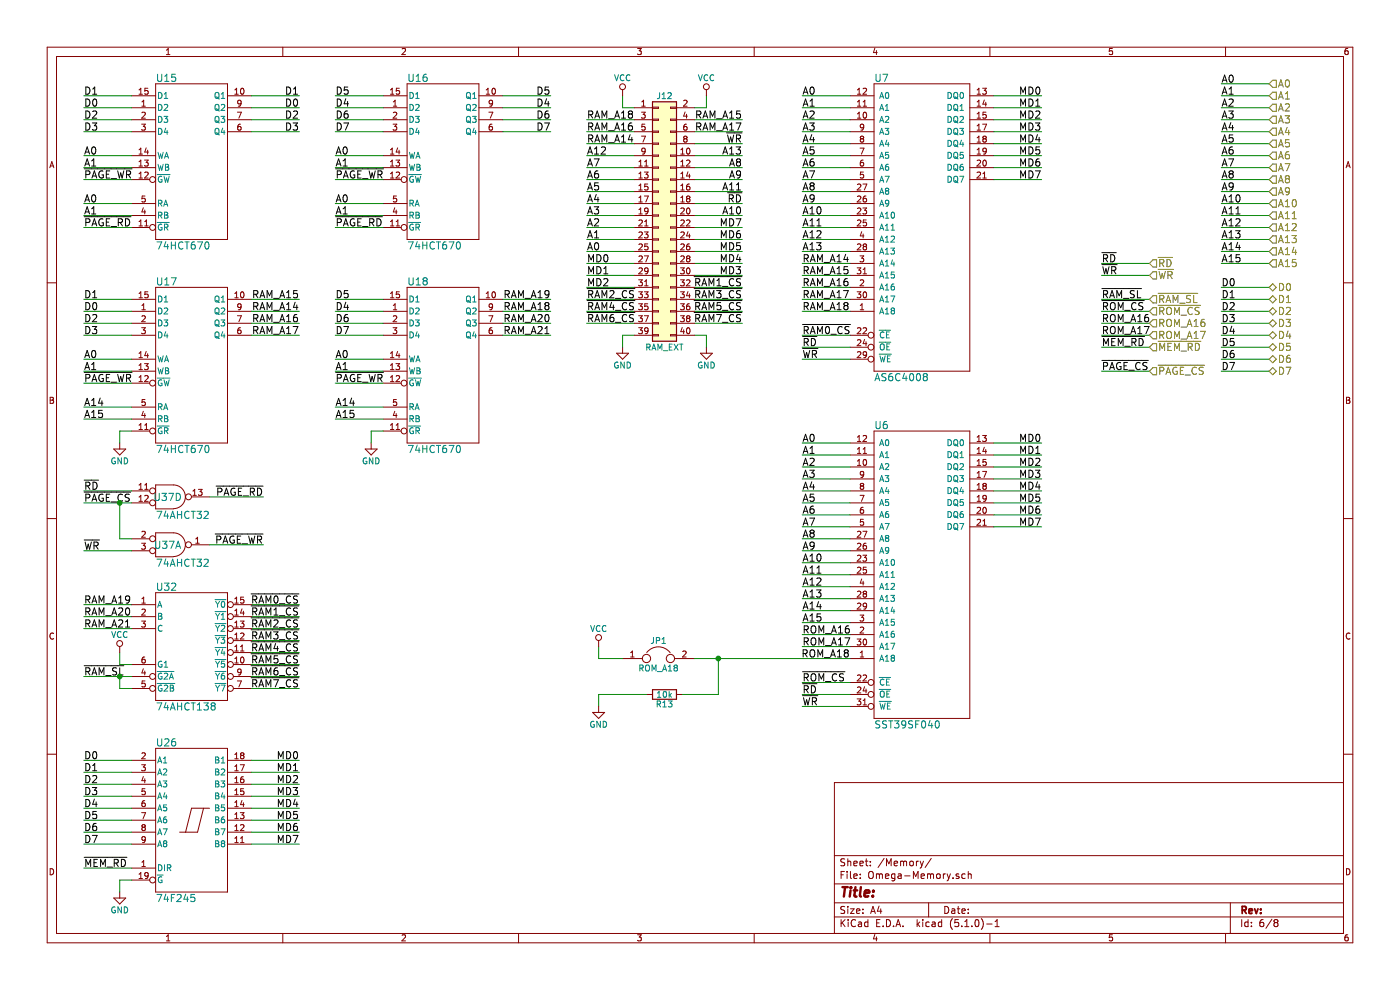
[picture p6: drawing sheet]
EESchema Schematic File Version 4
LIBS:Omega-Mainboard-cache
EELAYER 29 0
EELAYER END
$Descr A4 11693 8268
encoding utf-8
Sheet 6 8
Title ""
Date ""
Rev ""
Comp ""
Comment1 ""
Comment2 ""
Comment3 ""
Comment4 ""
$EndDescr
$Comp
L my_components:74LS670 U17
U 1 1
P 1600 3050
F 0 "U17" H 1300 3750 60  0000 L CNN
F 1 "74HCT670" H 1300 2350 60  0000 L CNN
F 2 "My_Components:IC_DIP16_300" H 1600 3100 60  0001 C CNN
F 3 "" H 1600 3100 60  0000 C CNN
	1    1600 3050
	1    0    0    -1  
$EndComp
Text Label 2500 2600 2    60   ~ 0
RAM_A14
Text Label 2500 2500 2    60   ~ 0
RAM_A15
Text Label 2500 2700 2    60   ~ 0
RAM_A16
Text Label 2500 2800 2    60   ~ 0
RAM_A17
Text Label 700  2600 0    60   ~ 0
D0
Text Label 700  2500 0    60   ~ 0
D1
Text Label 700  2700 0    60   ~ 0
D2
Text Label 700  2800 0    60   ~ 0
D3
Text Label 700  3000 0    60   ~ 0
A0
Text Label 700  3100 0    60   ~ 0
A1
Text Label 700  3200 0    60   ~ 0
~PAGE_WR
Text Label 700  3400 0    60   ~ 0
A14
Text Label 700  3500 0    60   ~ 0
A15
$Comp
L power:GND #PWR070
U 1 1
P 1000 3700
F 0 "#PWR070" H 1000 3450 50  0001 C CNN
F 1 "GND" H 1000 3550 50  0000 C CNN
F 2 "" H 1000 3700 50  0000 C CNN
F 3 "" H 1000 3700 50  0000 C CNN
	1    1000 3700
	1    0    0    -1  
$EndComp
$Comp
L my_components:74LS670 U15
U 1 1
P 1600 1350
F 0 "U15" H 1300 2050 60  0000 L CNN
F 1 "74HCT670" H 1300 650 60  0000 L CNN
F 2 "My_Components:IC_DIP16_300" H 1600 1400 60  0001 C CNN
F 3 "" H 1600 1400 60  0000 C CNN
	1    1600 1350
	1    0    0    -1  
$EndComp
Text Label 2500 900  2    60   ~ 0
D0
Text Label 2500 800  2    60   ~ 0
D1
Text Label 2500 1000 2    60   ~ 0
D2
Text Label 2500 1100 2    60   ~ 0
D3
Text Label 700  900  0    60   ~ 0
D0
Text Label 700  800  0    60   ~ 0
D1
Text Label 700  1000 0    60   ~ 0
D2
Text Label 700  1100 0    60   ~ 0
D3
Text Label 700  1300 0    60   ~ 0
A0
Text Label 700  1400 0    60   ~ 0
A1
Text Label 700  1500 0    60   ~ 0
~PAGE_WR
Text Label 700  1700 0    60   ~ 0
A0
Text Label 700  1800 0    60   ~ 0
A1
Text Label 700  1900 0    60   ~ 0
~PAGE_RD
$Comp
L Omega-Mainboard-rescue:AS6C4008-my_components U7
U 1 1
P 7700 1900
AR Path="/5BEB180B" Ref="U7"  Part="1" 
AR Path="/5BD9D8C5/5BEB180B" Ref="U7"  Part="1" 
F 0 "U7" H 7300 3150 60  0000 L CNN
F 1 "AS6C4008" H 7300 650 60  0000 L CNN
F 2 "My_Components:IC_DIP32_600" H 7700 1900 60  0001 C CNN
F 3 "" H 7700 1900 60  0000 C CNN
	1    7700 1900
	1    0    0    -1  
$EndComp
Text Label 6700 2800 0    60   ~ 0
~RAM0_CS
Text Label 6700 2900 0    60   ~ 0
~RD
Text Label 6700 3000 0    60   ~ 0
~WR
Text Label 6700 800  0    60   ~ 0
A0
Text Label 6700 900  0    60   ~ 0
A1
Text Label 6700 1000 0    60   ~ 0
A2
Text Label 6700 1100 0    60   ~ 0
A3
Text Label 6700 1200 0    60   ~ 0
A4
Text Label 6700 1300 0    60   ~ 0
A5
Text Label 6700 1400 0    60   ~ 0
A6
Text Label 6700 1500 0    60   ~ 0
A7
Text Label 6700 1600 0    60   ~ 0
A8
Text Label 6700 1700 0    60   ~ 0
A9
Text Label 6700 1800 0    60   ~ 0
A10
Text Label 6700 1900 0    60   ~ 0
A11
Text Label 6700 2000 0    60   ~ 0
A12
Text Label 6700 2100 0    60   ~ 0
A13
Text Label 6700 2200 0    60   ~ 0
RAM_A14
Text Label 6700 2300 0    60   ~ 0
RAM_A15
Text Label 6700 2400 0    60   ~ 0
RAM_A16
Text Label 6700 2500 0    60   ~ 0
RAM_A17
Text Label 6700 2600 0    60   ~ 0
RAM_A18
$Comp
L Omega-Mainboard-rescue:SST39SF040-my_components U6
U 1 1
P 7700 4800
F 0 "U6" H 7300 6050 60  0000 L CNN
F 1 "SST39SF040" H 7300 3550 60  0000 L CNN
F 2 "My_Components:IC_DIP32_600" H 7700 4800 60  0001 C CNN
F 3 "" H 7700 4800 60  0000 C CNN
	1    7700 4800
	1    0    0    -1  
$EndComp
Text Label 6700 3700 0    60   ~ 0
A0
Text Label 6700 3800 0    60   ~ 0
A1
Text Label 6700 3900 0    60   ~ 0
A2
Text Label 6700 4000 0    60   ~ 0
A3
Text Label 6700 4100 0    60   ~ 0
A4
Text Label 6700 4200 0    60   ~ 0
A5
Text Label 6700 4300 0    60   ~ 0
A6
Text Label 6700 4400 0    60   ~ 0
A7
Text Label 6700 4500 0    60   ~ 0
A8
Text Label 6700 4600 0    60   ~ 0
A9
Text Label 6700 4700 0    60   ~ 0
A10
Text Label 6700 4800 0    60   ~ 0
A11
Text Label 6700 4900 0    60   ~ 0
A12
Text Label 6700 5000 0    60   ~ 0
A13
Text Label 6700 5800 0    60   ~ 0
~RD
Text Label 6700 5900 0    60   ~ 0
~WR
Text Label 6700 5700 0    60   ~ 0
~ROM_CS
Text Label 6700 5100 0    60   ~ 0
A14
Text Label 6700 5200 0    60   ~ 0
A15
Text Label 6700 5300 0    60   ~ 0
ROM_A16
Text Label 6700 5400 0    60   ~ 0
ROM_A17
Text Label 7100 5500 2    60   ~ 0
ROM_A18
$Comp
L my_components:74LS670 U18
U 1 1
P 3700 3050
F 0 "U18" H 3400 3750 60  0000 L CNN
F 1 "74HCT670" H 3400 2350 60  0000 L CNN
F 2 "My_Components:IC_DIP16_300" H 3700 3100 60  0001 C CNN
F 3 "" H 3700 3100 60  0000 C CNN
	1    3700 3050
	1    0    0    -1  
$EndComp
Text Label 2800 3000 0    60   ~ 0
A0
Text Label 2800 3100 0    60   ~ 0
A1
Text Label 2800 3200 0    60   ~ 0
~PAGE_WR
Text Label 2800 3400 0    60   ~ 0
A14
Text Label 2800 3500 0    60   ~ 0
A15
$Comp
L power:GND #PWR071
U 1 1
P 3100 3700
F 0 "#PWR071" H 3100 3450 50  0001 C CNN
F 1 "GND" H 3100 3550 50  0000 C CNN
F 2 "" H 3100 3700 50  0000 C CNN
F 3 "" H 3100 3700 50  0000 C CNN
	1    3100 3700
	1    0    0    -1  
$EndComp
$Comp
L my_components:74LS670 U16
U 1 1
P 3700 1350
F 0 "U16" H 3400 2050 60  0000 L CNN
F 1 "74HCT670" H 3400 650 60  0000 L CNN
F 2 "My_Components:IC_DIP16_300" H 3700 1400 60  0001 C CNN
F 3 "" H 3700 1400 60  0000 C CNN
	1    3700 1350
	1    0    0    -1  
$EndComp
Text Label 2800 1300 0    60   ~ 0
A0
Text Label 2800 1400 0    60   ~ 0
A1
Text Label 2800 1500 0    60   ~ 0
~PAGE_WR
Text Label 2800 1700 0    60   ~ 0
A0
Text Label 2800 1800 0    60   ~ 0
A1
Text Label 2800 1900 0    60   ~ 0
~PAGE_RD
Text Label 2800 900  0    60   ~ 0
D4
Text Label 2800 800  0    60   ~ 0
D5
Text Label 2800 1000 0    60   ~ 0
D6
Text Label 2800 1100 0    60   ~ 0
D7
Text Label 4600 900  2    60   ~ 0
D4
Text Label 4600 800  2    60   ~ 0
D5
Text Label 4600 1000 2    60   ~ 0
D6
Text Label 4600 1100 2    60   ~ 0
D7
Text Label 2800 2600 0    60   ~ 0
D4
Text Label 2800 2500 0    60   ~ 0
D5
Text Label 2800 2700 0    60   ~ 0
D6
Text Label 2800 2800 0    60   ~ 0
D7
Text Label 4600 2600 2    60   ~ 0
RAM_A18
Text Label 4600 2500 2    60   ~ 0
RAM_A19
Text Label 4600 2700 2    60   ~ 0
RAM_A20
Text Label 4600 2800 2    60   ~ 0
RAM_A21
Text Label 700  5050 0    60   ~ 0
RAM_A19
Text Label 700  5150 0    60   ~ 0
RAM_A20
Text Label 2500 5050 2    60   ~ 0
~RAM0_CS
Text Label 2500 5150 2    60   ~ 0
~RAM1_CS
Text Label 2500 5250 2    60   ~ 0
~RAM2_CS
Text Label 2500 5350 2    60   ~ 0
~RAM3_CS
Text Label 700  5650 0    60   ~ 0
~RAM_SL
$Comp
L my_components:74LS245 U26
U 1 1
P 1600 6850
F 0 "U26" H 1300 7500 60  0000 L CNN
F 1 "74F245" H 1300 6200 60  0000 L CNN
F 2 "My_Components:IC_DIP20_300" H 1600 6850 60  0001 C CNN
F 3 "" H 1600 6850 60  0000 C CNN
	1    1600 6850
	1    0    0    -1  
$EndComp
Text Label 700  7250 0    60   ~ 0
~MEM_RD
Text Label 700  6350 0    60   ~ 0
D0
Text Label 700  6450 0    60   ~ 0
D1
Text Label 700  6550 0    60   ~ 0
D2
Text Label 700  6650 0    60   ~ 0
D3
Text Label 700  6750 0    60   ~ 0
D4
Text Label 700  6850 0    60   ~ 0
D5
Text Label 700  6950 0    60   ~ 0
D6
Text Label 700  7050 0    60   ~ 0
D7
$Comp
L power:GND #PWR072
U 1 1
P 1000 7450
F 0 "#PWR072" H 1000 7200 50  0001 C CNN
F 1 "GND" H 1000 7300 50  0000 C CNN
F 2 "" H 1000 7450 50  0001 C CNN
F 3 "" H 1000 7450 50  0001 C CNN
	1    1000 7450
	1    0    0    -1  
$EndComp
Wire Wire Line
	1100 2600 700  2600
Wire Wire Line
	1100 2500 700  2500
Wire Wire Line
	1100 2700 700  2700
Wire Wire Line
	1100 2800 700  2800
Wire Wire Line
	1100 3000 700  3000
Wire Wire Line
	1100 3100 700  3100
Wire Wire Line
	1100 3200 700  3200
Wire Wire Line
	1100 3400 700  3400
Wire Wire Line
	1100 3500 700  3500
Wire Wire Line
	1100 3600 1000 3600
Wire Wire Line
	2100 2600 2500 2600
Wire Wire Line
	2100 2500 2500 2500
Wire Wire Line
	2100 2700 2500 2700
Wire Wire Line
	2100 2800 2500 2800
Wire Wire Line
	1000 3600 1000 3700
Wire Wire Line
	1100 900  700  900 
Wire Wire Line
	1100 800  700  800 
Wire Wire Line
	1100 1000 700  1000
Wire Wire Line
	1100 1100 700  1100
Wire Wire Line
	1100 1300 700  1300
Wire Wire Line
	1100 1400 700  1400
Wire Wire Line
	1100 1500 700  1500
Wire Wire Line
	1100 1700 700  1700
Wire Wire Line
	1100 1800 700  1800
Wire Wire Line
	1100 1900 700  1900
Wire Wire Line
	2100 900  2500 900 
Wire Wire Line
	2100 800  2500 800 
Wire Wire Line
	2100 1000 2500 1000
Wire Wire Line
	2100 1100 2500 1100
Wire Wire Line
	7100 2800 6700 2800
Wire Wire Line
	7100 2900 6700 2900
Wire Wire Line
	7100 3000 6700 3000
Wire Wire Line
	7100 800  6700 800 
Wire Wire Line
	7100 900  6700 900 
Wire Wire Line
	7100 1000 6700 1000
Wire Wire Line
	7100 1100 6700 1100
Wire Wire Line
	7100 1200 6700 1200
Wire Wire Line
	7100 1300 6700 1300
Wire Wire Line
	7100 1400 6700 1400
Wire Wire Line
	7100 1500 6700 1500
Wire Wire Line
	7100 1600 6700 1600
Wire Wire Line
	7100 1700 6700 1700
Wire Wire Line
	7100 1800 6700 1800
Wire Wire Line
	7100 1900 6700 1900
Wire Wire Line
	7100 2000 6700 2000
Wire Wire Line
	7100 2100 6700 2100
Wire Wire Line
	7100 2200 6700 2200
Wire Wire Line
	7100 2300 6700 2300
Wire Wire Line
	7100 2400 6700 2400
Wire Wire Line
	7100 2500 6700 2500
Wire Wire Line
	7100 2600 6700 2600
Wire Wire Line
	7100 3700 6700 3700
Wire Wire Line
	7100 3800 6700 3800
Wire Wire Line
	7100 3900 6700 3900
Wire Wire Line
	7100 4000 6700 4000
Wire Wire Line
	7100 4100 6700 4100
Wire Wire Line
	7100 4200 6700 4200
Wire Wire Line
	7100 4300 6700 4300
Wire Wire Line
	7100 4400 6700 4400
Wire Wire Line
	7100 4500 6700 4500
Wire Wire Line
	7100 4600 6700 4600
Wire Wire Line
	7100 4700 6700 4700
Wire Wire Line
	7100 4800 6700 4800
Wire Wire Line
	7100 4900 6700 4900
Wire Wire Line
	7100 5000 6700 5000
Wire Wire Line
	7100 5800 6700 5800
Wire Wire Line
	7100 5900 6700 5900
Wire Wire Line
	7100 5700 6700 5700
Wire Wire Line
	7100 5100 6700 5100
Wire Wire Line
	7100 5200 6700 5200
Wire Wire Line
	7100 5300 6700 5300
Wire Wire Line
	7100 5400 6700 5400
Wire Wire Line
	3200 2600 2800 2600
Wire Wire Line
	3200 2500 2800 2500
Wire Wire Line
	3200 2700 2800 2700
Wire Wire Line
	3200 2800 2800 2800
Wire Wire Line
	3200 3000 2800 3000
Wire Wire Line
	3200 3100 2800 3100
Wire Wire Line
	3200 3200 2800 3200
Wire Wire Line
	3200 3400 2800 3400
Wire Wire Line
	3200 3500 2800 3500
Wire Wire Line
	3200 3600 3100 3600
Wire Wire Line
	4200 2600 4600 2600
Wire Wire Line
	4200 2500 4600 2500
Wire Wire Line
	4200 2700 4600 2700
Wire Wire Line
	4200 2800 4600 2800
Wire Wire Line
	3100 3600 3100 3700
Wire Wire Line
	3200 900  2800 900 
Wire Wire Line
	3200 800  2800 800 
Wire Wire Line
	3200 1000 2800 1000
Wire Wire Line
	3200 1100 2800 1100
Wire Wire Line
	3200 1300 2800 1300
Wire Wire Line
	3200 1400 2800 1400
Wire Wire Line
	3200 1500 2800 1500
Wire Wire Line
	3200 1700 2800 1700
Wire Wire Line
	3200 1800 2800 1800
Wire Wire Line
	3200 1900 2800 1900
Wire Wire Line
	4200 900  4600 900 
Wire Wire Line
	4200 800  4600 800 
Wire Wire Line
	4200 1100 4600 1100
Wire Wire Line
	4200 1000 4600 1000
Wire Wire Line
	2100 5050 2500 5050
Wire Wire Line
	2500 5150 2100 5150
Wire Wire Line
	2500 5250 2100 5250
Wire Wire Line
	2500 5350 2100 5350
Wire Wire Line
	1100 5050 700  5050
Wire Wire Line
	1100 5150 700  5150
Wire Wire Line
	700  5650 1000 5650
Wire Wire Line
	1100 6350 700  6350
Wire Wire Line
	1100 6450 700  6450
Wire Wire Line
	1100 6550 700  6550
Wire Wire Line
	1100 6650 700  6650
Wire Wire Line
	1100 6750 700  6750
Wire Wire Line
	1100 6850 700  6850
Wire Wire Line
	1100 6950 700  6950
Wire Wire Line
	1100 7050 700  7050
Wire Wire Line
	2100 6350 2500 6350
Wire Wire Line
	2100 6450 2500 6450
Wire Wire Line
	2100 6550 2500 6550
Wire Wire Line
	2100 6650 2500 6650
Wire Wire Line
	2100 6750 2500 6750
Wire Wire Line
	2100 6850 2500 6850
Wire Wire Line
	2100 6950 2500 6950
Wire Wire Line
	2100 7050 2500 7050
Wire Wire Line
	1100 7350 1000 7350
Wire Wire Line
	1000 7350 1000 7450
Wire Wire Line
	1100 7250 700  7250
$Comp
L Device:Jumper JP1
U 1 1
P 5500 5500
F 0 "JP1" H 5500 5650 50  0000 C CNN
F 1 "ROM_A18" H 5500 5420 50  0000 C CNN
F 2 "My_Components:Conn_Pin_Header_2x1_2.54mm" H 5500 5500 50  0001 C CNN
F 3 "" H 5500 5500 50  0001 C CNN
	1    5500 5500
	1    0    0    -1  
$EndComp
$Comp
L Device:R R13
U 1 1
P 5550 5800
F 0 "R13" V 5630 5800 50  0000 C CNN
F 1 "10k" V 5550 5800 50  0000 C CNN
F 2 "My_Components:Res_762" V 5480 5800 50  0001 C CNN
F 3 "" H 5550 5800 50  0001 C CNN
	1    5550 5800
	0    1    1    0   
$EndComp
Wire Wire Line
	5200 5500 5000 5500
Wire Wire Line
	5000 5500 5000 5400
Wire Wire Line
	5800 5500 6000 5500
Wire Wire Line
	6000 5500 6000 5800
Wire Wire Line
	5000 5800 5000 5900
$Comp
L power:VCC #PWR073
U 1 1
P 5000 5400
F 0 "#PWR073" H 5000 5250 50  0001 C CNN
F 1 "VCC" H 5000 5550 50  0000 C CNN
F 2 "" H 5000 5400 50  0001 C CNN
F 3 "" H 5000 5400 50  0001 C CNN
	1    5000 5400
	1    0    0    -1  
$EndComp
$Comp
L power:GND #PWR074
U 1 1
P 5000 5900
F 0 "#PWR074" H 5000 5650 50  0001 C CNN
F 1 "GND" H 5000 5750 50  0000 C CNN
F 2 "" H 5000 5900 50  0001 C CNN
F 3 "" H 5000 5900 50  0001 C CNN
	1    5000 5900
	1    0    0    -1  
$EndComp
Wire Wire Line
	6000 5800 5700 5800
Wire Wire Line
	5400 5800 5000 5800
Wire Wire Line
	10600 2400 10200 2400
Wire Wire Line
	10600 2500 10200 2500
Wire Wire Line
	10600 2600 10200 2600
Wire Wire Line
	10600 2700 10200 2700
Wire Wire Line
	10600 2800 10200 2800
Wire Wire Line
	10600 2900 10200 2900
Wire Wire Line
	10600 3000 10200 3000
Wire Wire Line
	10600 3100 10200 3100
Text Label 10200 2400 0    60   ~ 0
D0
Text Label 10200 2500 0    60   ~ 0
D1
Text Label 10200 2600 0    60   ~ 0
D2
Text Label 10200 2700 0    60   ~ 0
D3
Text Label 10200 2800 0    60   ~ 0
D4
Text Label 10200 2900 0    60   ~ 0
D5
Text Label 10200 3000 0    60   ~ 0
D6
Text Label 10200 3100 0    60   ~ 0
D7
Wire Wire Line
	10600 700  10200 700 
Wire Wire Line
	10600 800  10200 800 
Wire Wire Line
	10600 900  10200 900 
Wire Wire Line
	10600 1000 10200 1000
Wire Wire Line
	10600 1100 10200 1100
Wire Wire Line
	10600 1200 10200 1200
Wire Wire Line
	10600 1300 10200 1300
Wire Wire Line
	10600 1400 10200 1400
Wire Wire Line
	10600 1500 10200 1500
Wire Wire Line
	10600 1600 10200 1600
Wire Wire Line
	10600 1700 10200 1700
Wire Wire Line
	10600 1800 10200 1800
Wire Wire Line
	10600 1900 10200 1900
Wire Wire Line
	10600 2000 10200 2000
Wire Wire Line
	10600 2100 10200 2100
Wire Wire Line
	10600 2200 10200 2200
Text Label 10200 700  0    60   ~ 0
A0
Text Label 10200 800  0    60   ~ 0
A1
Text Label 10200 900  0    60   ~ 0
A2
Text Label 10200 1000 0    60   ~ 0
A3
Text Label 10200 1100 0    60   ~ 0
A4
Text Label 10200 1200 0    60   ~ 0
A5
Text Label 10200 1300 0    60   ~ 0
A6
Text Label 10200 1400 0    60   ~ 0
A7
Text Label 10200 1500 0    60   ~ 0
A8
Text Label 10200 1600 0    60   ~ 0
A9
Text Label 10200 1700 0    60   ~ 0
A10
Text Label 10200 1800 0    60   ~ 0
A11
Text Label 10200 1900 0    60   ~ 0
A12
Text Label 10200 2000 0    60   ~ 0
A13
Text Label 10200 2100 0    60   ~ 0
A14
Text Label 10200 2200 0    60   ~ 0
A15
Text HLabel 10600 700  2    60   Input ~ 0
A0
Text HLabel 10600 800  2    60   Input ~ 0
A1
Text HLabel 10600 900  2    60   Input ~ 0
A2
Text HLabel 10600 1000 2    60   Input ~ 0
A3
Text HLabel 10600 1100 2    60   Input ~ 0
A4
Text HLabel 10600 1200 2    60   Input ~ 0
A5
Text HLabel 10600 1300 2    60   Input ~ 0
A6
Text HLabel 10600 1400 2    60   Input ~ 0
A7
Text HLabel 10600 1500 2    60   Input ~ 0
A8
Text HLabel 10600 1600 2    60   Input ~ 0
A9
Text HLabel 10600 1700 2    60   Input ~ 0
A10
Text HLabel 10600 1800 2    60   Input ~ 0
A11
Text HLabel 10600 1900 2    60   Input ~ 0
A12
Text HLabel 10600 2000 2    60   Input ~ 0
A13
Text HLabel 10600 2100 2    60   Input ~ 0
A14
Text HLabel 10600 2200 2    60   Input ~ 0
A15
Text HLabel 10600 2400 2    60   BiDi ~ 0
D0
Text HLabel 10600 2500 2    60   BiDi ~ 0
D1
Text HLabel 10600 2600 2    60   BiDi ~ 0
D2
Text HLabel 10600 2700 2    60   BiDi ~ 0
D3
Text HLabel 10600 2800 2    60   BiDi ~ 0
D4
Text HLabel 10600 2900 2    60   BiDi ~ 0
D5
Text HLabel 10600 3000 2    60   BiDi ~ 0
D6
Text HLabel 10600 3100 2    60   BiDi ~ 0
D7
Wire Wire Line
	9200 2500 9600 2500
Wire Wire Line
	9200 2600 9600 2600
Wire Wire Line
	9200 2700 9600 2700
Wire Wire Line
	9200 2800 9600 2800
Text Label 9200 2500 0    60   ~ 0
~RAM_SL
Wire Wire Line
	9200 2900 9600 2900
Text Label 9200 2600 0    60   ~ 0
~ROM_CS
Text Label 9200 2700 0    60   ~ 0
ROM_A16
Text Label 9200 2800 0    60   ~ 0
ROM_A17
Text Label 9200 2900 0    60   ~ 0
~MEM_RD
Text HLabel 9600 2500 2    60   Input ~ 0
~RAM_SL
Text HLabel 9600 2600 2    60   Input ~ 0
~ROM_CS
Text HLabel 9600 2700 2    60   Input ~ 0
ROM_A16
Text HLabel 9600 2800 2    60   Input ~ 0
ROM_A17
Text HLabel 9600 2900 2    60   Input ~ 0
~MEM_RD
Wire Wire Line
	9200 2200 9600 2200
Wire Wire Line
	9200 2300 9600 2300
Text Label 9200 2200 0    60   ~ 0
~RD
Text Label 9200 2300 0    60   ~ 0
~WR
Text HLabel 9600 2200 2    60   Input ~ 0
~RD
Text HLabel 9600 2300 2    60   Input ~ 0
~WR
Wire Wire Line
	9200 3100 9600 3100
Text Label 9200 3100 0    60   ~ 0
~PAGE_CS
Text HLabel 9600 3100 2    60   Input ~ 0
~PAGE_CS
$Comp
L my_components:74LS32 U37
U 1 2
P 1400 4550
F 0 "U37" H 1400 4550 60  0000 C CNN
F 1 "74AHCT32" H 1300 4400 60  0000 L CNN
F 2 "My_Components:IC_DIP14_300" H 1400 4550 60  0001 C CNN
F 3 "" H 1400 4550 60  0000 C CNN
	1    1400 4550
	1    0    0    -1  
$EndComp
$Comp
L my_components:74LS32 U37
U 4 2
P 1400 4150
F 0 "U37" H 1400 4150 60  0000 C CNN
F 1 "74AHCT32" H 1300 4000 60  0000 L CNN
F 2 "My_Components:IC_DIP14_300" H 1400 4150 60  0001 C CNN
F 3 "" H 1400 4150 60  0000 C CNN
	4    1400 4150
	1    0    0    -1  
$EndComp
Wire Wire Line
	1750 4550 2200 4550
Text Label 2200 4150 2    60   ~ 0
~PAGE_RD
Text Label 2200 4550 2    60   ~ 0
~PAGE_WR
Wire Wire Line
	1100 4100 700  4100
Wire Wire Line
	1100 4600 700  4600
Wire Wire Line
	1100 4500 1000 4500
Wire Wire Line
	1000 4500 1000 4200
Wire Wire Line
	700  4200 1000 4200
Connection ~ 1000 4200
Text Label 700  4200 0    60   ~ 0
~PAGE_CS
Text Label 700  4100 0    60   ~ 0
~RD
Text Label 700  4600 0    60   ~ 0
~WR
Wire Wire Line
	2200 4150 1750 4150
Text Label 2500 6350 2    60   ~ 0
MD0
Text Label 2500 6450 2    60   ~ 0
MD1
Text Label 2500 6550 2    60   ~ 0
MD2
Text Label 2500 6650 2    60   ~ 0
MD3
Text Label 2500 6750 2    60   ~ 0
MD4
Text Label 2500 6850 2    60   ~ 0
MD5
Text Label 2500 6950 2    60   ~ 0
MD6
Text Label 2500 7050 2    60   ~ 0
MD7
Wire Wire Line
	8300 3700 8700 3700
Wire Wire Line
	8300 3800 8700 3800
Wire Wire Line
	8300 3900 8700 3900
Wire Wire Line
	8300 4000 8700 4000
Wire Wire Line
	8300 4100 8700 4100
Wire Wire Line
	8300 4200 8700 4200
Wire Wire Line
	8300 4300 8700 4300
Wire Wire Line
	8300 4400 8700 4400
Text Label 8700 3700 2    60   ~ 0
MD0
Text Label 8700 3800 2    60   ~ 0
MD1
Text Label 8700 3900 2    60   ~ 0
MD2
Text Label 8700 4000 2    60   ~ 0
MD3
Text Label 8700 4100 2    60   ~ 0
MD4
Text Label 8700 4200 2    60   ~ 0
MD5
Text Label 8700 4300 2    60   ~ 0
MD6
Text Label 8700 4400 2    60   ~ 0
MD7
Wire Wire Line
	8300 800  8700 800 
Wire Wire Line
	8300 900  8700 900 
Wire Wire Line
	8300 1000 8700 1000
Wire Wire Line
	8300 1100 8700 1100
Wire Wire Line
	8300 1200 8700 1200
Wire Wire Line
	8300 1300 8700 1300
Wire Wire Line
	8300 1400 8700 1400
Wire Wire Line
	8300 1500 8700 1500
Text Label 8700 800  2    60   ~ 0
MD0
Text Label 8700 900  2    60   ~ 0
MD1
Text Label 8700 1000 2    60   ~ 0
MD2
Text Label 8700 1100 2    60   ~ 0
MD3
Text Label 8700 1200 2    60   ~ 0
MD4
Text Label 8700 1300 2    60   ~ 0
MD5
Text Label 8700 1400 2    60   ~ 0
MD6
Text Label 8700 1500 2    60   ~ 0
MD7
Connection ~ 6000 5500
$Comp
L my_components:74LS138 U32
U 1 1
P 1600 5400
F 0 "U32" H 1300 5900 60  0000 L CNN
F 1 "74AHCT138" H 1300 4900 60  0000 L CNN
F 2 "My_Components:IC_DIP16_300" H 1600 5400 60  0001 C CNN
F 3 "" H 1600 5400 60  0000 C CNN
	1    1600 5400
	1    0    0    -1  
$EndComp
Wire Wire Line
	1100 5250 700  5250
Text Label 700  5250 0    60   ~ 0
RAM_A21
Wire Wire Line
	1100 5550 1000 5550
Wire Wire Line
	1000 5550 1000 5450
$Comp
L power:VCC #PWR075
U 1 1
P 1000 5450
F 0 "#PWR075" H 1000 5300 50  0001 C CNN
F 1 "VCC" H 1000 5600 50  0000 C CNN
F 2 "" H 1000 5450 50  0001 C CNN
F 3 "" H 1000 5450 50  0001 C CNN
	1    1000 5450
	1    0    0    -1  
$EndComp
Wire Wire Line
	1100 5750 1000 5750
Wire Wire Line
	1000 5750 1000 5650
Connection ~ 1000 5650
Wire Wire Line
	2100 5450 2500 5450
Wire Wire Line
	2100 5550 2500 5550
Wire Wire Line
	2100 5650 2500 5650
Wire Wire Line
	2100 5750 2500 5750
Text Label 2500 5450 2    60   ~ 0
~RAM4_CS
Text Label 2500 5550 2    60   ~ 0
~RAM5_CS
Text Label 2500 5650 2    60   ~ 0
~RAM6_CS
Text Label 2500 5750 2    60   ~ 0
~RAM7_CS
Wire Wire Line
	5300 900  5200 900 
Wire Wire Line
	5200 900  5200 800 
Wire Wire Line
	5800 900  5900 900 
Wire Wire Line
	5900 900  5900 800 
$Comp
L power:VCC #PWR076
U 1 1
P 5200 800
F 0 "#PWR076" H 5200 650 50  0001 C CNN
F 1 "VCC" H 5200 950 50  0000 C CNN
F 2 "" H 5200 800 50  0001 C CNN
F 3 "" H 5200 800 50  0001 C CNN
	1    5200 800 
	1    0    0    -1  
$EndComp
$Comp
L power:VCC #PWR077
U 1 1
P 5900 800
F 0 "#PWR077" H 5900 650 50  0001 C CNN
F 1 "VCC" H 5900 950 50  0000 C CNN
F 2 "" H 5900 800 50  0001 C CNN
F 3 "" H 5900 800 50  0001 C CNN
	1    5900 800 
	1    0    0    -1  
$EndComp
$Comp
L power:GND #PWR078
U 1 1
P 5200 2900
F 0 "#PWR078" H 5200 2650 50  0001 C CNN
F 1 "GND" H 5200 2750 50  0000 C CNN
F 2 "" H 5200 2900 50  0001 C CNN
F 3 "" H 5200 2900 50  0001 C CNN
	1    5200 2900
	1    0    0    -1  
$EndComp
$Comp
L power:GND #PWR079
U 1 1
P 5900 2900
F 0 "#PWR079" H 5900 2650 50  0001 C CNN
F 1 "GND" H 5900 2750 50  0000 C CNN
F 2 "" H 5900 2900 50  0001 C CNN
F 3 "" H 5900 2900 50  0001 C CNN
	1    5900 2900
	1    0    0    -1  
$EndComp
Wire Wire Line
	5300 2800 5200 2800
Wire Wire Line
	5200 2800 5200 2900
Wire Wire Line
	5800 2800 5900 2800
Wire Wire Line
	5900 2800 5900 2900
Wire Wire Line
	5300 1000 4900 1000
Wire Wire Line
	5300 1100 4900 1100
Wire Wire Line
	5300 1200 4900 1200
Wire Wire Line
	5300 1300 4900 1300
Wire Wire Line
	5300 1400 4900 1400
Wire Wire Line
	5300 1500 4900 1500
Wire Wire Line
	5300 1600 4900 1600
Wire Wire Line
	5300 1700 4900 1700
Wire Wire Line
	5300 1800 4900 1800
Wire Wire Line
	5300 1900 4900 1900
Wire Wire Line
	5300 2000 4900 2000
Wire Wire Line
	5300 2100 4900 2100
Wire Wire Line
	5300 2200 4900 2200
Wire Wire Line
	5300 2300 4900 2300
Wire Wire Line
	5300 2400 4900 2400
Wire Wire Line
	5300 2500 4900 2500
Wire Wire Line
	5300 2600 4900 2600
Wire Wire Line
	5300 2700 4900 2700
Wire Wire Line
	6200 2700 5800 2700
Wire Wire Line
	6200 1000 5800 1000
Wire Wire Line
	6200 1100 5800 1100
Wire Wire Line
	6200 1200 5800 1200
Wire Wire Line
	6200 1300 5800 1300
Wire Wire Line
	6200 1400 5800 1400
Wire Wire Line
	6200 1500 5800 1500
Wire Wire Line
	6200 1600 5800 1600
Wire Wire Line
	6200 1700 5800 1700
Wire Wire Line
	6200 1800 5800 1800
Wire Wire Line
	6200 1900 5800 1900
Wire Wire Line
	6200 2000 5800 2000
Wire Wire Line
	6200 2100 5800 2100
Wire Wire Line
	6200 2200 5800 2200
Wire Wire Line
	6200 2300 5800 2300
Wire Wire Line
	6200 2400 5800 2400
Wire Wire Line
	6200 2500 5800 2500
Wire Wire Line
	6200 2600 5800 2600
Text Label 4900 1000 0    60   ~ 0
RAM_A18
Text Label 4900 1100 0    60   ~ 0
RAM_A16
Text Label 4900 1200 0    60   ~ 0
RAM_A14
Text Label 4900 1300 0    60   ~ 0
A12
Text Label 4900 1400 0    60   ~ 0
A7
Text Label 4900 1500 0    60   ~ 0
A6
Text Label 4900 1600 0    60   ~ 0
A5
Text Label 4900 1700 0    60   ~ 0
A4
Text Label 4900 1800 0    60   ~ 0
A3
Text Label 4900 1900 0    60   ~ 0
A2
Text Label 4900 2000 0    60   ~ 0
A1
Text Label 4900 2100 0    60   ~ 0
A0
Text Label 4900 2200 0    60   ~ 0
MD0
Text Label 4900 2300 0    60   ~ 0
MD1
Text Label 4900 2400 0    60   ~ 0
MD2
Text Label 6200 2300 2    60   ~ 0
MD3
Text Label 6200 2200 2    60   ~ 0
MD4
Text Label 6200 2100 2    60   ~ 0
MD5
Text Label 6200 2000 2    60   ~ 0
MD6
Text Label 6200 1900 2    60   ~ 0
MD7
Text Label 6200 1800 2    60   ~ 0
A10
Text Label 6200 1700 2    60   ~ 0
~RD
Text Label 6200 1600 2    60   ~ 0
A11
Text Label 6200 1500 2    60   ~ 0
A9
Text Label 6200 1400 2    60   ~ 0
A8
Text Label 6200 1300 2    60   ~ 0
A13
Text Label 6200 1200 2    60   ~ 0
~WR
Text Label 6200 1100 2    60   ~ 0
RAM_A17
Text Label 6200 1000 2    60   ~ 0
RAM_A15
Text Label 6200 2400 2    60   ~ 0
~RAM1_CS
Text Label 4900 2500 0    60   ~ 0
~RAM2_CS
Text Label 6200 2500 2    60   ~ 0
~RAM3_CS
Text Label 4900 2600 0    60   ~ 0
~RAM4_CS
Text Label 6200 2600 2    60   ~ 0
~RAM5_CS
Text Label 4900 2700 0    60   ~ 0
~RAM6_CS
Text Label 6200 2700 2    60   ~ 0
~RAM7_CS
$Comp
L Connector_Generic:Conn_02x20_Odd_Even J12
U 1 1
P 5500 1800
F 0 "J12" H 5550 2800 50  0000 C CNN
F 1 "RAM_EXT" H 5550 700 50  0000 C CNN
F 2 "My_Components:Conn_Pin_Header_20x2_2.54mm" H 5500 1800 50  0001 C CNN
F 3 "" H 5500 1800 50  0001 C CNN
	1    5500 1800
	1    0    0    -1  
$EndComp
Wire Wire Line
	1000 4200 1100 4200
Wire Wire Line
	6000 5500 7100 5500
Wire Wire Line
	1000 5650 1100 5650
$EndSCHEMATC
